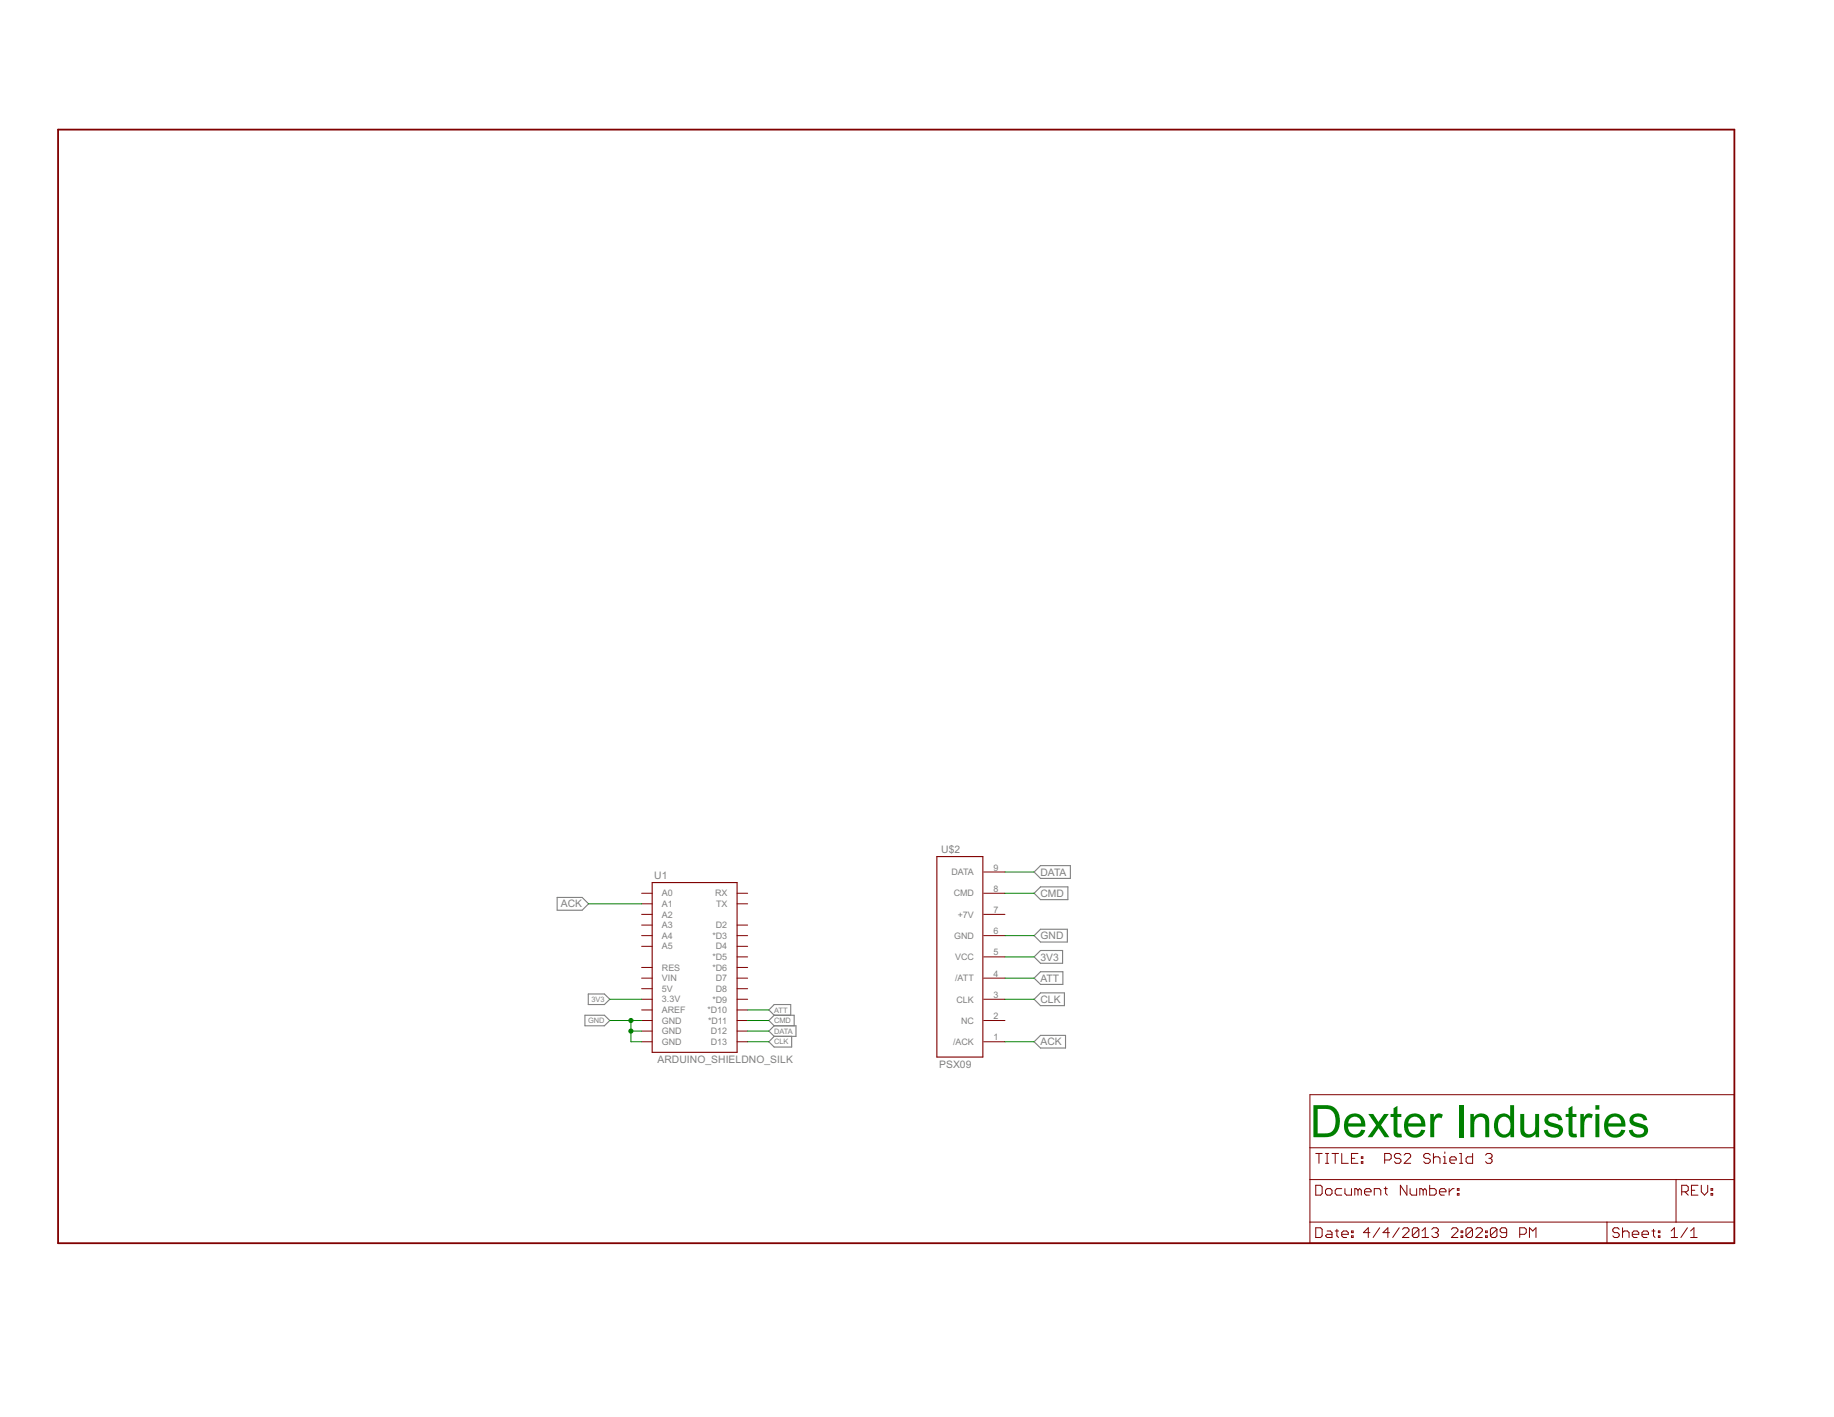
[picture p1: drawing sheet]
<svg xmlns="http://www.w3.org/2000/svg" width="279mm" height="216mm" viewBox="0 0 279 216" stroke-linecap="round" stroke-linejoin="round" font-family="sans-serif">
<g fill="none" stroke="#808080" stroke-width=".17">
<path d="M84.9 136.7h3.8l1 1-1 1h-3.8zM157.5 132.9l1-1h4.6v1.9h-4.6zM157.5 136.1l1-1h4.2v2h-4.2zM89.1 154.7h3l.8 .8-.8 .8h-3zM89.6 151.4h2.5l.8 .9-.8 .8h-2.5zM117.9 154.7l-.8-.8 .8-.8h2.6v1.6M117.9 156.3h3.4v1.6h-3.4M117.9 154.7h3.1v1.6M117.9 156.3l-.8 .8 .8 .8M117.9 154.7l-.8 .8 .8 .8M117.9 157.9l-.8 .8 .8 .8h2.7v-1.6M157.5 145.8l1-1h3.4v2h-3.4z"/>
<path d="M157.5 142.6l1-1h4.1v1.9h-4.1zM157.5 152.3l1-1h3.7v1.9h-3.7zM157.5 158.7l1-.9h3.8v1.9h-3.8zM158.5 148.1h3.4v1.9h-3.4l-1-1z"/>
</g>
<path d="M99.4 134.5h12.9v25.8h-12.9zM142.7 130.5h7v30.6h-7z" fill="none" stroke="#800000" stroke-width=".17"/>
<g fill="none" stroke="#800000" stroke-width=".15">
<path d="M97.7 136.1h1.7M97.7 137.7h1.7M97.7 139.3h1.7M112.3 136.1h1.6M112.3 137.7h1.6M149.9 136.1h3.2M149.9 139.3h3.2M149.9 132.9h3.2M97.7 140.9h1.7M97.7 142.6h1.7M97.7 144.2h1.7M97.7 147.4h1.7"/>
<path d="M97.7 149h1.7M97.7 150.6h1.7M97.7 152.3h1.7M97.7 153.9h1.7M97.7 155.5h1.7M97.7 157.1h1.7M97.7 158.7h1.7M112.3 140.9h1.6M112.3 142.6h1.6M112.3 144.2h1.6M112.3 145.8h1.6M112.3 147.4h1.6"/>
<path d="M112.3 149h1.6M112.3 150.6h1.6M112.3 152.3h1.6M112.3 153.9h1.6M112.3 155.5h1.6M112.3 157.1h1.6M112.3 158.7h1.6M149.9 142.6h3.2M149.9 145.8h3.2M149.9 149h3.2M149.9 152.3h3.2M149.9 155.5h3.2"/>
<path d="M149.9 158.7h3.2M199.6 166.8h64.6v22.6h-64.6zM199.6 179.7h64.6M199.6 174.9h64.6M200.4 175.7h1M200.9 175.7v1.5M201.9 175.7h.5M201.9 177.2h.5M202.2 175.7v1.5M202.9 175.7h1M203.4 175.7v1.5M204.4 175.7v1.5h1"/>
<path d="M205.9 176.5h.5M206.9 175.7h-1v1.5h1M207.4 177h.2v.2h-.2zM207.4 176.3h.2v.2h-.2zM210.9 176.7h.8l.2-.2v-.5l-.2-.3h-.8v1.5M213.4 176l-.2-.3h-.5l-.3 .3v.3l.3 .2h.5l.2 .2v.3l-.2 .2h-.5l-.3-.2M213.9 176l.3-.3h.5l.2 .3v.3l-1 .9h1M217.9 176l-.3-.3h-.5l-.2 .3v.3l.2 .2h.5l.3 .2v.3l-.3 .2h-.5l-.2-.2M218.4 176.5l.2-.2h.5l.3 .2v.7M218.4 175.7v1.5M219.9 177.2h.5M219.9 176.3h.2v.9"/>
<path d="M220.1 175.5v.2M220.9 176.7h.9v-.2l-.2-.2h-.5l-.2 .2v.5l.2 .2h.5M222.4 175.7h.2v1.5M222.4 177.2h.4M224.3 175.7v1.5h-.7l-.2-.2v-.5l.2-.2h.7M226.3 176l.3-.3h.5l.2 .3v.3l-.2 .2M226.8 176.5h.3M227.1 176.5l.2 .2v.3l-.2 .2h-.5l-.3-.2M255.3 179.7v6.5M199.6 186.2h64.6M200.4 180.6h.8l.2 .2v1l-.2 .3h-.8zM200.4 187.1h.8l.2 .2v1l-.2 .3h-.8z"/>
<path d="M201.9 181.4l.3-.3h.5l.2 .3v.4l-.2 .3h-.5l-.3-.3zM202.2 187.6h.5l.2 .2v.8h-.7l-.3-.3 .3-.2h.7M203.4 187.6h.5M203.7 187.3v1l.2 .3M204.4 188.1h1v-.3l-.3-.2h-.4l-.3 .2v.5l.3 .3h.4M204.4 181.1h-.7l-.3 .3v.4l.3 .3h.7M204.9 181.1v.7l.2 .3h.8v-1M205.9 188.3h.2v.3h-.2zM205.9 187.6h.2v.2h-.2zM206.9 181.4l-.3-.3h-.2v1M206.9 181.4l.2-.3 .3 .3v.7M206.9 181.4v.7"/>
<path d="M207.9 181.6h1v-.2l-.3-.3h-.5l-.2 .3v.4l.2 .3h.5M208.7 187.8h-1l.7-.7v1.5M209.4 182.1v-1h.7l.3 .3v.7M210.2 187.1l-1 1.5M210.9 181.1h.4M211.1 180.8v1l.2 .3M211.7 187.8h-1l.7-.7v1.5M213.2 187.1l-1 1.5M213.7 187.3l.2-.2h.5l.3 .2v.3l-1 1h1M214.3 180.6v1.5l-1-1.5v1.5M214.8 181.1v.7l.3 .3h.7v-1M216.2 187.3v1l-.3 .3h-.5l-.2-.3"/>
<path d="M216.2 187.3l-.3-.2h-.5l-.2 .2v1M216.2 187.3l-1 1M216.6 188.6h1M216.6 187.6l.5-.5v1.5M216.8 181.4l-.2-.3h-.3v1M216.8 181.4v.7M216.8 181.4l.3-.3 .2 .3v.7M217.8 180.6v1.5h.7l.3-.3v-.4l-.3-.3h-.7M218.1 187.3l.3-.2h.5l.2 .2v.3l-.2 .2M218.6 187.8h.3M218.9 187.8l.2 .3v.2l-.2 .3h-.5l-.3-.3M219.3 181.6h1v-.2l-.3-.3h-.5l-.2 .3v.4l.2 .3h.5"/>
<path d="M220.8 181.1v1M221.1 187.3l.3-.2h.4l.3 .2v.3l-1 1h1M221.5 181.1h-.2l-.5 .5M222 181.8h.3v.3h-.3zM222 181.1h.3v.3h-.3zM222.6 188.3h.2v.3h-.2zM222.6 187.6h.2v.2h-.2zM224.3 187.3v1l-.2 .3h-.5l-.3-.3M224.3 187.3l-.2-.2h-.5l-.3 .2v1M224.3 187.3l-1 1M224.8 187.3l.3-.2h.5l.2 .2v.3l-1 1h1M226.3 188.3h.3v.3h-.3z"/>
<path d="M226.3 187.6h.3v.2h-.3zM228 187.3v1l-.2 .3h-.5l-.2-.3M228 187.3l-.2-.2h-.5l-.2 .2v1M228 187.3l-.9 1M229.5 187.8h-.7l-.3-.2v-.3l.3-.2h.5l.2 .2v1l-.2 .3h-.5l-.3-.3M231.5 188.1h.8l.2-.3v-.5l-.2-.2h-.8v1.5M233 188.6v-1.5l.5 .5 .5-.5v1.5M244.8 186.2v3.2M246.7 187.3l-.3-.2h-.5l-.2 .2v.3l.2 .2h.5l.3 .3v.2l-.3 .3h-.5l-.2-.3M247.2 187.8l.2-.2h.5l.3 .2v.8M247.2 187.1v1.5M248.7 188.1h1v-.3l-.3-.2h-.5l-.2 .2v.5l.2 .3h.5"/>
<path d="M250.1 188.1h1v-.3l-.2-.2h-.5l-.3 .2v.5l.3 .3h.5M251.7 187.6h.4M251.9 187.3v1l.2 .3M252.6 188.3h.3v.3h-.3zM252.6 187.6h.3v.2h-.3zM254.6 188.6h1M254.6 187.6l.5-.5v1.5M256.2 181.6h.7l.3-.2v-.6l-.3-.2h-.7v1.5M256.7 181.6l.5 .5M257.1 187.1l-1 1.5M257.6 188.6h1M257.6 187.6l.5-.5v1.5"/>
<path d="M257.7 181.4h.5M258.7 180.6h-1v1.5h1M259.2 180.6v1l.5 .5 .5-.5v-1M260.7 181.8h.2v.3h-.2zM260.7 181.1h.2v.3h-.2z"/>
</g>
<path d="M8.8 19.7h255.4v169.7h-255.4z" fill="none" stroke="#800000" stroke-width=".28"/>
<g fill="none" stroke="#008000" stroke-width=".15">
<path d="M89.7 137.7h8M153.1 132.9h4.4M153.1 136.1h4.4M92.9 152.3h4.8M92.9 155.5h4.8M96.1 157.1h1.6M96.1 155.5v3.2h1.6M113.9 155.5h3.2M113.9 157.1h3.2M113.9 158.7h3.2M113.9 153.9h3.2M153.1 152.3h4.4"/>
<path d="M153.1 145.8h4.4M153.1 158.7h4.4M153.1 142.6h4.4M153.1 149h4.4"/>
</g>
<g fill="#008000" stroke="#008000" stroke-width=".15">
<circle cx="96.1" cy="155.5" r=".32"/>
<circle cx="96.1" cy="157.1" r=".32"/>
</g>
<text font-size="7.6" fill="#008000" x="199.6" y="173.3">Dexter Industries</text>
<g font-size="1.8" fill="#808080">
<text x="143.4" y="130">U$2</text>
<text x="99.7" y="134">U1</text>
<text x="158.5" y="133.4">DATA</text>
<text x="158.5" y="136.7">CMD</text>
<text x="85.4" y="138.3">ACK</text>
<text x="158.5" y="143.1">GND</text>
<text x="158.5" y="146.4">3V3</text>
<text x="158.5" y="149.6">ATT</text>
<text x="158.5" y="152.8">CLK</text>
<text x="100.2" y="162">ARDUINO_SHIELDNO_SILK</text>
<text x="158.5" y="159.3">ACK</text>
<text x="143.1" y="162.8">PSX09</text>
</g>
<g font-size="1.5" fill="#808080">
<text x="100.8" y="136.6">A0</text>
<text x="109" y="136.6">RX</text>
<text x="144.9" y="133.4">DATA</text>
<text x="145.3" y="136.6">CMD</text>
<text x="151.4" y="132.6">9</text>
<text x="151.4" y="135.9">8</text>
<text x="100.8" y="138.2">A1</text>
<text x="100.8" y="139.8">A2</text>
<text x="100.8" y="141.4">A3</text>
<text x="100.8" y="143">A4</text>
<text x="108.5" y="143">*D3</text>
<text x="109.1" y="141.4">D2</text>
<text x="109.1" y="138.2">TX</text>
<text x="145.4" y="143">GND</text>
<text x="145.9" y="139.8">+7V</text>
<text x="151.4" y="139.1">7</text>
<text x="151.4" y="142.3">6</text>
<text x="100.8" y="144.7">A5</text>
<text x="100.8" y="149.5">VIN</text>
<text x="100.8" y="147.9">RES</text>
<text x="108.5" y="146.3">*D5</text>
<text x="108.5" y="147.9">*D6</text>
<text x="109.1" y="144.7">D4</text>
<text x="109.1" y="149.5">D7</text>
<text x="145.5" y="149.5">/ATT</text>
<text x="145.5" y="146.3">VCC</text>
<text x="151.4" y="145.6">5</text>
<text x="151.4" y="148.8">4</text>
<text x="100.8" y="151.1">5V</text>
<text x="100.8" y="154.4">AREF</text>
<text x="100.8" y="156">GND</text>
<text x="100.8" y="152.7">3.3V</text>
<text x="107.8" y="154.4">*D10</text>
<text x="107.9" y="156">*D11</text>
<text x="108.5" y="152.7">*D9</text>
<text x="109.1" y="151.1">D8</text>
<text x="145.7" y="152.7">CLK</text>
<text x="146.4" y="156">NC</text>
<text x="151.4" y="152">3</text>
<text x="151.4" y="155.3">2</text>
<text x="100.8" y="157.6">GND</text>
<text x="100.8" y="159.2">GND</text>
<text x="108.3" y="157.6">D12</text>
<text x="108.3" y="159.2">D13</text>
<text x="145.2" y="159.2">/ACK</text>
<text x="151.4" y="158.5">1</text>
</g>
<g font-size="1.3" fill="#808080">
<text x="89.6" y="155.9">GND</text>
<text x="90.1" y="152.7">3V3</text>
<text x="117.9" y="155.9">CMD</text>
<text x="117.9" y="154.3">ATT</text>
<text x="117.9" y="157.5">DATA</text>
<text x="117.9" y="159.1">CLK</text>
</g>
</svg>
